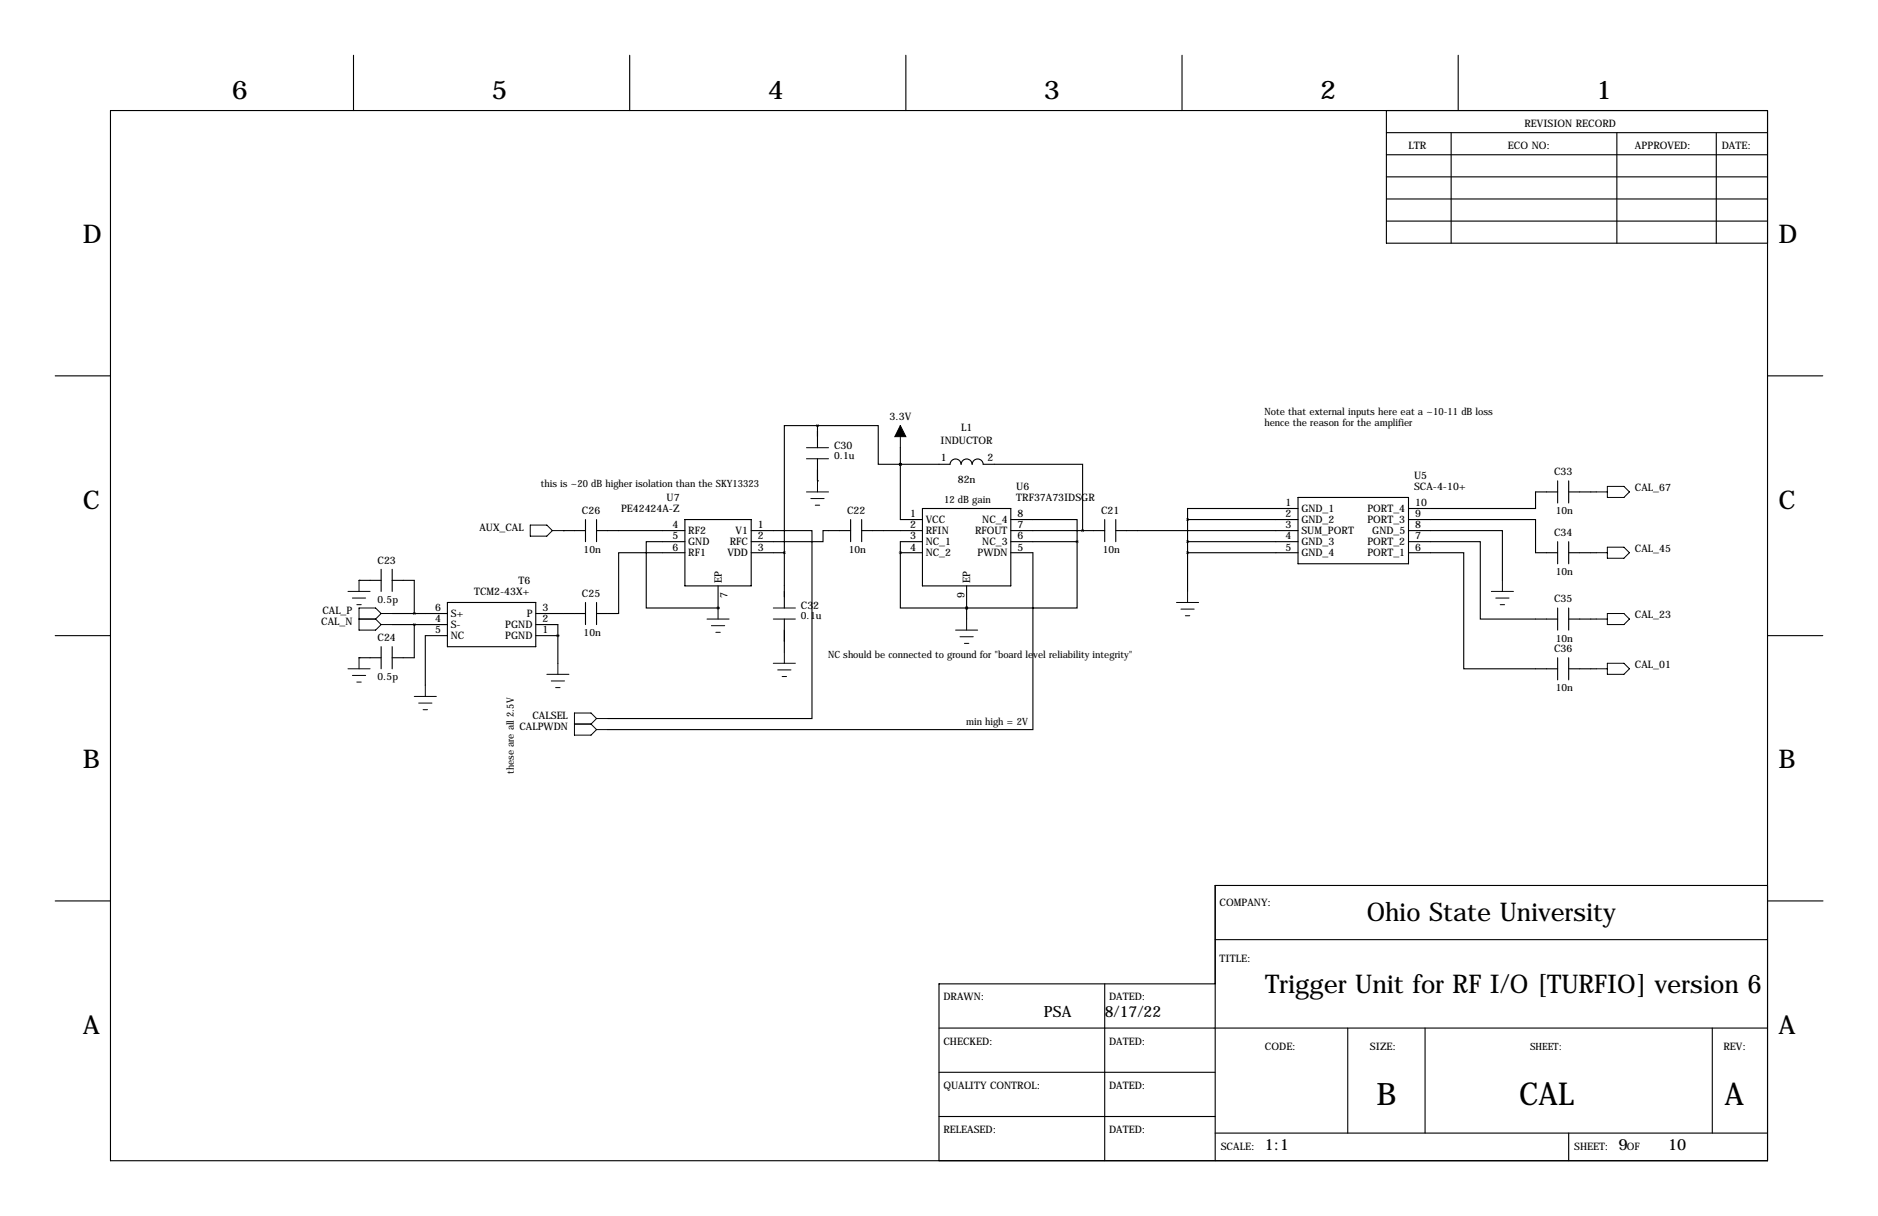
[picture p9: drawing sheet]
<svg xmlns="http://www.w3.org/2000/svg" width="432mm" height="279mm" viewBox="0 0 432 279" stroke-linecap="round" stroke-linejoin="round" font-family="sans-serif">
<g fill="none" stroke="#000" stroke-width=".25">
<path d="M81.3 12.7v12.7M144.8 12.7v12.7M208.3 12.7v12.7M271.8 12.7v12.7M335.3 12.7v12.7M25.4 25.4h381v241.3h-381zM318.8 30.5h87.6M318.8 35.6h87.6M318.8 25.4v30.5h87.6M333.7 30.5v25.4M371.8 30.5v25.4M394.6 30.5v25.4"/>
<path d="M318.8 45.7h87.6M318.8 50.8h87.6M318.8 40.6h87.6M12.7 86.4h12.7M188 97.8h.1M188 97.8h13.9v8.9h5.1M188 97.8h-7.7v29.2M188 97.8v5.1M406.4 86.4h12.7M134.6 119.4v5.1M137.2 119.4v5.1M157.5 119.4h15.2v15.2h-15.2z"/>
<path d="M188 110.5h.1M188 105.4v5.1M195.6 119.4v5.1M198.1 119.4v5.1M207 106.7h11.4a1.27 1.27 0 0 1 1.3-1.2 1.27 1.27 0 0 1 1.3 1.2 1.27 1.27 0 0 1 1.2-1.2 1.27 1.27 0 0 1 1.3 1.2 1.27 1.27 0 0 1 1.3-1.2 1.27 1.27 0 0 1 1.3 1.2h22.8v15.2M207 106.7h.1M207 102.9v16.5h5.1M212.1 116.8h20.3v17.8h-20.3zM232.4 119.4h15.2v5.1M254 119.4v5.1M256.5 119.4v5.1M273 119.4h25.4"/>
<path d="M273 119.4v16.5M298.4 116.8h-25.4v2.6M298.4 114.3h25.4v15.2h-25.4zM323.8 119.4h29.3v7.6h5M358.1 113h-5v3.8h-29.3M358.1 110.5v5.1M360.7 110.5v5.1M360.7 113h6.3M82.5 133.3h.1M82.5 133.3h5.1M87.6 130.8v5.1M90.2 133.3h5v7.7"/>
<path d="M90.2 130.8v5.1M102.9 138.4h20.3v10.2h-20.3zM129.5 121.9h.1M129.5 121.9h5.1M134.6 138.4v5.1M137.2 121.9h20.3M137.2 138.4v5.1M157.5 127h-15.3v14h-5M157.5 124.5h-8.9v15.2h16.5M165.1 139.7h.1M165.1 134.6v5.1M172.7 121.9h14v43.2h-47"/>
<path d="M172.7 127h7.6M180.3 127v12.7M195.6 121.9h-6.4v2.6h-16.5M198.1 121.9h14M207 127h.1M207 127v12.7h15.2M207 127h5.1M212.1 124.5h-5.1v2.5M222.2 139.7h.1M222.2 134.6v7.6M232.4 127h5.1v40.6h-97.8M232.4 121.9h21.6"/>
<path d="M232.4 124.5h15.2M247.6 124.5v15.2h-25.4M248.9 121.9h.1M256.5 121.9h41.9M273 124.5h25.4M273 127h25.4M323.8 121.9h21.6v11.4M323.8 124.5h16.6v17.7h17.7M323.8 127h12.7v26.7h21.6M358.1 124.5v5M358.1 139.7v5.1M360.7 124.5v5"/>
<path d="M360.7 139.7v5.1M360.7 127h6.3M12.7 146h12.7M82.5 151.1h.1M82.5 151.1h5.1M87.6 148.6v5.1M90.2 143.5h12.7M90.2 141h12.7M90.2 148.6v5.1M95.2 143.5v7.6h-5M102.9 146h-5.1v11.5M123.2 146h5.1"/>
<path d="M123.2 143.5h5.1v8.9M123.2 141h11.4M128.3 146h.1M180.3 142.2v7.7M358.1 151.1v5.1M360.7 151.1v5.1M360.7 142.2h6.3M360.7 153.7h6.3M406.4 146h12.7M12.7 207h12.7M279.4 215.9h127M406.4 203.5h-127v63.2"/>
<path d="M406.5 207h12.7M215.9 236.2h190.5M254 226.1v40.6M279.4 226.1h-63.5v40.6M309.9 236.2v24.1M327.7 236.2v24.1M393.7 236.2v24.1M215.9 246.4h63.5M215.9 256.5h63.5M279.4 260.3h127M360.7 260.3v6.4"/>
</g>
<g fill="none" stroke="#000" stroke-width=".23">
<path d="M207 97.8v5.1M185.4 102.9h5.1M185.4 105.4h5.1M185.4 113h5.1M186.4 114.6h3.1M187.5 116.1h1M188 110.5v2.5M367 113h2.6M369.6 111.8h3.8l1.2 1.2-1.2 1.3h-3.8zM80 135.9h5.1M81 137.4h3.1M82 138.9h1.1"/>
<path d="M82.5 133.3v2.6M121.9 120.7h3.8l1.3 1.2-1.3 1.3h-3.8zM127 121.9h2.5M165.1 139.7v2.5M177.8 139.7h5.1M270.5 138.4h5.1M271.5 140h3.1M273 135.9v2.5M342.9 135.9h5.1M343.9 137.4h3.1M344.9 138.9h1M345.4 133.3v2.6"/>
<path d="M367 127h2.6M369.6 125.7h3.8l1.2 1.3-1.2 1.3h-3.8zM80 153.7h5.1M81 155.2h3.1M82 156.7h1.1M82.5 142.2h3.9M82.5 151.1v2.6M86.4 142.2l1.2 1.3M87.6 141l-1.2-1.3h-3.9v5.1h3.9l1.2-1.3M87.6 141h2.6M87.6 141l-1.2 1.2M87.6 143.5h2.6"/>
<path d="M97.8 157.5v2.5M125.7 154.9h5.1M126.7 156.5h3.1M127.8 158h1M128.3 152.4v2.5M162.6 142.2h5M163.6 143.8h3M164.6 145.3h1M177.8 142.2h5.1M177.8 152.4h5.1M178.8 153.9h3.1M179.8 155.4h1"/>
<path d="M180.3 149.9v2.5M219.7 144.8h5.1M220.7 146.3h3.1M221.7 147.8h1.1M222.2 142.2v2.6M272.5 141.5h1.1M367 142.2h2.6M367 153.7h2.6M369.6 141h3.8l1.2 1.2-1.2 1.3h-3.8zM369.6 152.4h3.8l1.2 1.3-1.2 1.2h-3.8zM95.2 160h5.1M96.3 161.5h3"/>
<path d="M97.3 163.1h1M132.1 166.4h3.8M135.9 166.4l1.3 1.2M137.2 165.1h2.5M137.2 165.1l-1.3 1.3M137.2 165.1l-1.3-1.3h-3.8v5.1h3.8l1.3-1.3M137.2 167.6h2.5"/>
</g>
<path d="M207 97.8l1.3 2.5h-2.6z" fill="#000" stroke="#000" stroke-width=".23"/>
<path d="M273 119.4a.05 .05 0 0 0 .1 0 .05 .05 0 0 0-.1 0zM273 124.5a.05 .05 0 0 0 .1 0 .05 .05 0 0 0-.1 0zM273 127a.05 .05 0 0 0 .1 0 .05 .05 0 0 0-.1 0zM222.2 139.7a.05 .05 0 0 0 .1 0 .05 .05 0 0 0-.1 0zM247.6 124.5a.05 .05 0 0 0 .1 0 .05 .05 0 0 0-.1 0zM222.2 139.7a.05 .05 0 0 0 .1 0 .05 .05 0 0 0-.1 0zM95.2 143.5a.05 .05 0 0 0 .1 0 .05 .05 0 0 0-.1 0zM95.2 141a.05 .05 0 0 0 .1 0 .05 .05 0 0 0-.1 0zM128.2 146.1a.05 .05 0 0 0 .1 0 .05 .05 0 0 0-.1 0zM187.9 97.8a.05 .05 0 0 0 .1 0 .05 .05 0 0 0-.1 0zM180.3 127a.05 .05 0 0 0 .1 0 .05 .05 0 0 0-.1 0z" fill="#000" stroke="#000" stroke-width=".63"/>
<text font-size="7.3" x="349.3" y="254">CAL</text>
<g font-size="7.1">
<text x="316.5" y="254">B</text>
<text x="396.5" y="254">A</text>
</g>
<g font-size="5.9">
<text x="53.3" y="22.9">6</text>
<text x="113" y="22.9">5</text>
<text x="176.5" y="22.9">4</text>
<text x="240" y="22.9">3</text>
<text x="303.5" y="22.9">2</text>
<text x="367" y="22.9">1</text>
<text x="19" y="55.9">D</text>
<text x="408.9" y="55.9">D</text>
<text x="19" y="116.8">C</text>
<text x="408.9" y="116.8">C</text>
<text x="19" y="176.5">B</text>
<text x="408.9" y="176.5">B</text>
<text x="314.2" y="211.6">Ohio State University</text>
<text x="290.9" y="228.1">Trigger Unit for RF I/O [TURFIO] version 6</text>
<text x="19" y="237.5">A</text>
<text x="408.9" y="237.5">A</text>
</g>
<g font-size="3.6">
<text x="240" y="233.7">PSA</text>
<text x="254" y="233.7">8/17/22</text>
<text x="290.8" y="264.1">1:1</text>
<text x="372.1" y="264.1">9</text>
<text x="383.5" y="264.1">10</text>
</g>
<g font-size="2.4">
<text x="350.5" y="29.2">REVISION RECORD</text>
<text x="323.8" y="34.3">LTR</text>
<text x="346.7" y="34.3">ECO NO:</text>
<text x="375.9" y="34.3">APPROVED:</text>
<text x="395.9" y="34.3">DATE:</text>
<text x="204.5" y="96.5">3.3V</text>
<text x="216.3" y="102">INDUCTOR</text>
<text x="221" y="99.1">L1</text>
<text x="191.8" y="103.1">C30</text>
<text x="216.4" y="105.9">1</text>
<text x="227.1" y="105.9">2</text>
<text x="220.2" y="110.9">82n</text>
<text x="233.7" y="112.6">U6</text>
<text x="325.1" y="110.1">U5</text>
<text x="325.1" y="112.6">SCA-4-10+</text>
<text x="357.3" y="109.2">C33</text>
<text x="375.9" y="112.8">CAL_67</text>
<text x="133.8" y="118.1">C26</text>
<text x="142.8" y="117.7">PE42424A-Z</text>
<text x="153.3" y="115.1">U7</text>
<text x="194.8" y="118.1">C22</text>
<text x="209.2" y="118.9">1</text>
<text x="233.7" y="115.1">TRF37A73IDSGR</text>
<text x="233.9" y="118.9">8</text>
<text x="253.2" y="118.1">C21</text>
<text x="295.6" y="116.3">1</text>
<text x="295.6" y="118.9">2</text>
<text x="299.2" y="117.7">GND_1</text>
<text x="314.4" y="117.7">PORT_4</text>
<text x="325.4" y="118.9">9</text>
<text x="325.4" y="116.3">10</text>
<text x="110.2" y="121.9">AUX_CAL</text>
<text x="154.6" y="121.4">4</text>
<text x="154.6" y="124">5</text>
<text x="158.2" y="122.8">RF2</text>
<text x="158.2" y="125.3">GND</text>
<text x="167.8" y="125.3">RFC</text>
<text x="169.1" y="122.8">V1</text>
<text x="174.2" y="121.4">1</text>
<text x="174.2" y="124">2</text>
<text x="209.2" y="121.4">2</text>
<text x="209.2" y="124">3</text>
<text x="212.9" y="120.2">VCC</text>
<text x="212.9" y="122.8">RFIN</text>
<text x="212.9" y="125.3">NC_1</text>
<text x="224.2" y="122.8">RFOUT</text>
<text x="225.9" y="120.2">NC_4</text>
<text x="225.9" y="125.3">NC_3</text>
<text x="233.9" y="121.4">7</text>
<text x="233.9" y="124">6</text>
<text x="295.6" y="121.4">3</text>
<text x="295.6" y="124">4</text>
<text x="299.2" y="120.2">GND_2</text>
<text x="299.2" y="122.8">SUM_PORT</text>
<text x="299.2" y="125.3">GND_3</text>
<text x="314.4" y="125.3">PORT_2</text>
<text x="314.4" y="120.2">PORT_3</text>
<text x="315.5" y="122.8">GND_5</text>
<text x="325.4" y="124">7</text>
<text x="325.4" y="121.4">8</text>
<text x="357.3" y="123.2">C34</text>
<text x="86.8" y="129.5">C23</text>
<text x="154.6" y="126.5">6</text>
<text x="158.2" y="127.8">RF1</text>
<text x="167.2" y="127.8">VDD</text>
<text x="174.2" y="126.5">3</text>
<text x="209.2" y="126.5">4</text>
<text x="212.9" y="127.8">NC_2</text>
<text x="224.7" y="127.8">PWDN</text>
<text x="233.9" y="126.5">5</text>
<text x="295.6" y="126.5">5</text>
<text x="299.2" y="127.8">GND_4</text>
<text x="314.4" y="127.8">PORT_1</text>
<text x="325.4" y="126.5">6</text>
<text x="375.9" y="126.7">CAL_45</text>
<text x="109" y="136.7">TCM2-43X+</text>
<text x="119.2" y="134.2">T6</text>
<text x="133.8" y="137.2">C25</text>
<text x="165.9" y="133.9" transform="rotate(-90 165.9 133.9)">EP</text>
<text x="167.3" y="137.5" transform="rotate(-90 167.3 137.5)">7</text>
<text x="221.7" y="137.5" transform="rotate(-90 221.7 137.5)">9</text>
<text x="223.1" y="133.9" transform="rotate(-90 223.1 133.9)">EP</text>
<text x="73.9" y="143.5">CAL_N</text>
<text x="74.1" y="141">CAL_P</text>
<text x="100" y="143">4</text>
<text x="100" y="140.5">6</text>
<text x="103.6" y="141.8">S+</text>
<text x="121.1" y="141.8">P</text>
<text x="124.7" y="143">2</text>
<text x="124.7" y="140.5">3</text>
<text x="184.1" y="140">C32</text>
<text x="357.3" y="138.4">C35</text>
<text x="375.9" y="142">CAL_23</text>
<text x="86.8" y="147.3">C24</text>
<text x="100" y="145.5">5</text>
<text x="103.6" y="146.9">NC</text>
<text x="103.6" y="144.3">S-</text>
<text x="116.2" y="146.9">PGND</text>
<text x="116.2" y="144.3">PGND</text>
<text x="124.7" y="145.5">1</text>
<text x="357.3" y="149.9">C36</text>
<text x="375.9" y="153.4">CAL_01</text>
<text x="119.4" y="167.6">CALPWDN</text>
<text x="122.4" y="165.1">CALSEL</text>
<text x="280.4" y="208.3">COMPANY:</text>
<text x="280.4" y="221">TITLE:</text>
<text x="216.9" y="229.9">DRAWN:</text>
<text x="255" y="229.9">DATED:</text>
<text x="216.9" y="240">CHECKED:</text>
<text x="255" y="240">DATED:</text>
<text x="290.8" y="241.3">CODE:</text>
<text x="315" y="241.3">SIZE:</text>
<text x="396.2" y="241.3">REV:</text>
<text x="216.9" y="250.2">QUALITY CONTROL:</text>
<text x="255" y="250.2">DATED:</text>
<text x="216.9" y="260.3">RELEASED:</text>
<text x="255" y="260.3">DATED:</text>
<text x="280.7" y="264.2">SCALE:</text>
<text x="361.9" y="264.2">SHEET:</text>
<text x="374" y="264.2">OF</text>
</g>
<g font-size="2.3">
<text x="290.7" y="95.4">Note that external inputs here eat a ~10-11 dB loss</text>
<text x="290.7" y="97.9">hence the reason for the amplifier</text>
<text x="191.8" y="105.5">0.1u</text>
<text x="124.4" y="111.9">this is ~20 dB higher isolation than the SKY13323</text>
<text x="217.1" y="115.7">12 dB gain</text>
<text x="357.7" y="118.2">10n</text>
<text x="134.2" y="127.1">10n</text>
<text x="195.1" y="127.1">10n</text>
<text x="253.6" y="127.1">10n</text>
<text x="357.7" y="132.2">10n</text>
<text x="86.8" y="138.5">0.5p</text>
<text x="184.1" y="142.3">0.1u</text>
<text x="134.2" y="146.1">10n</text>
<text x="357.7" y="147.4">10n</text>
<text x="190.4" y="151.2">NC should be connected to ground for &quot;board level reliability integrity&quot;</text>
<text x="86.8" y="156.3">0.5p</text>
<text x="357.7" y="158.8">10n</text>
<text x="222.1" y="166.5">min high = 2V</text>
<text x="118.1" y="177.8" transform="rotate(-90 118.1 177.8)">these are all 2.5V</text>
<text x="351.8" y="241.3">SHEET:</text>
</g>
</svg>
